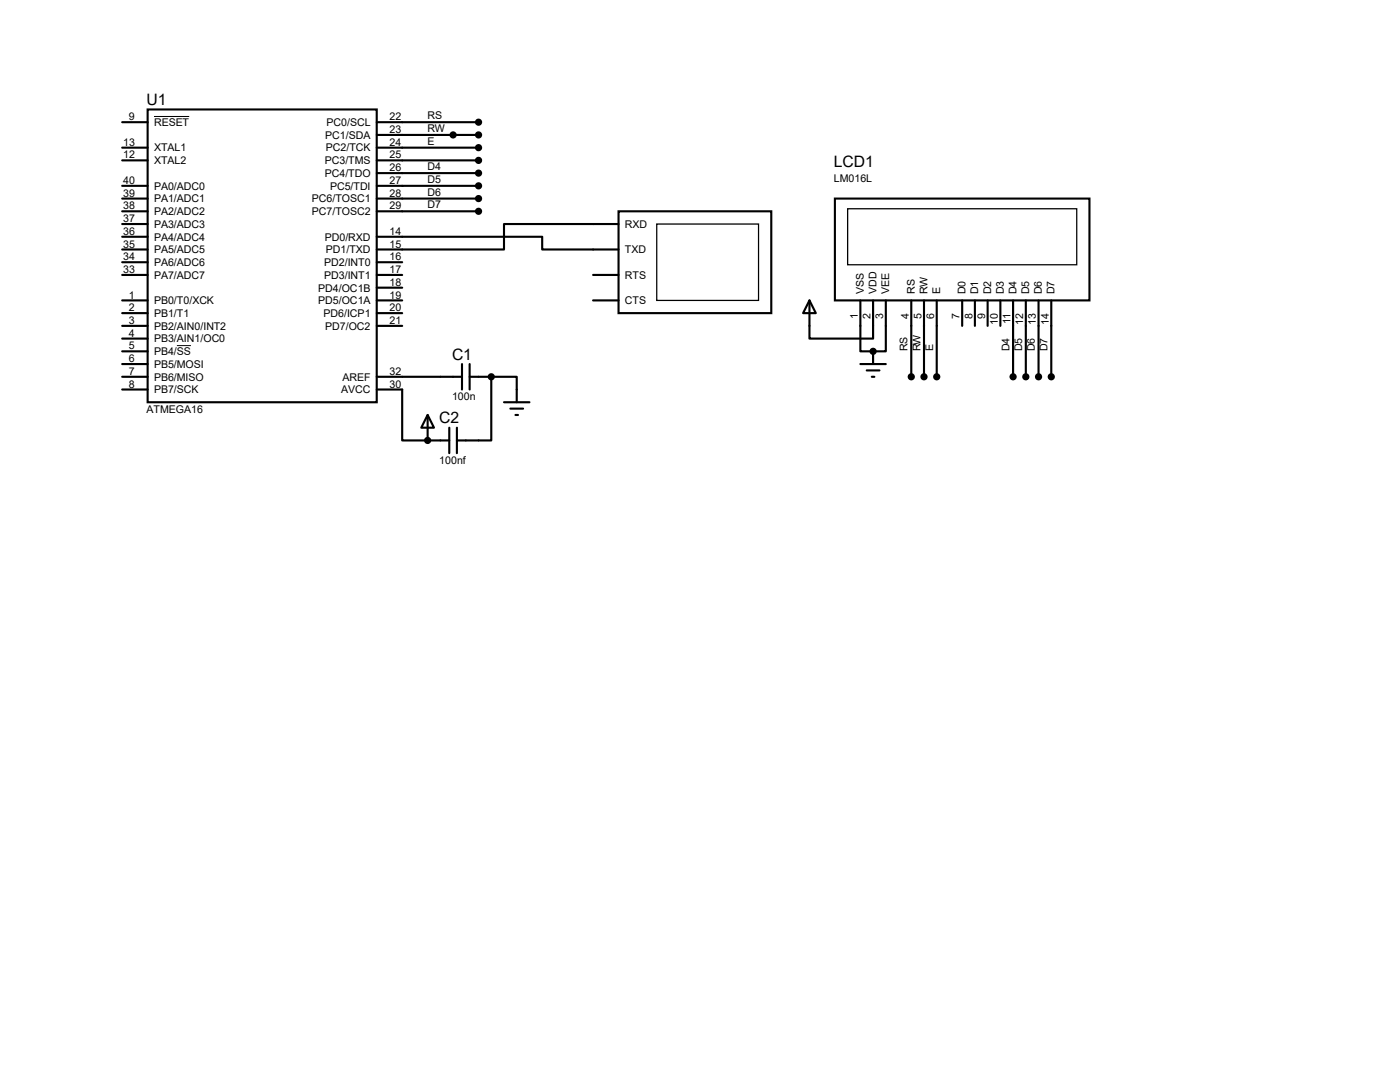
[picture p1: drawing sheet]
<svg xmlns="http://www.w3.org/2000/svg" width="279mm" height="216mm" viewBox="0 0 279 216" stroke-linecap="round" stroke-linejoin="round" font-family="sans-serif">
<g fill="none" stroke="#000" stroke-width=".42">
<path d="M24.4 39.6h5.1M24.4 24.4h5.1M24.4 29.5h5.1M24.4 32h5.1M24.4 37.1h5.1M29.5 21.8h45.7v58.5h-45.7zM75.2 39.6h20.3M75.2 24.4h20.3M75.2 29.5h20.3M75.2 32h20.3M75.2 34.5h20.3M75.2 37.1h20.3"/>
<path d="M75.2 26.9h20.3M166.6 39.6h50.8v20.3h-50.8zM24.4 42.2h5.1M24.4 59.9h5.1M24.4 47.2h5.1M24.4 49.8h5.1M24.4 52.3h5.1M24.4 54.9h5.1M24.4 44.7h5.1M75.2 47.2h33v2.6h15.2M75.2 42.2h20.3M75.2 59.9h5.1"/>
<path d="M75.2 52.3h5.1M75.2 54.9h5.1M75.2 57.4h5.1M118.4 59.9h5M118.4 54.9h5M123.4 42.2h30.5v20.3h-30.5zM123.4 44.7h-22.8v5.1h-25.4M161.5 59.9l1.3 2.6h-2.5zM161.5 59.9v7.7h12.7v-7.7M171.7 59.9v10.2h2.5M176.8 59.9v10.2h-2.6M181.9 59.9v15.3"/>
<path d="M184.4 59.9v15.3M186.9 59.9v15.3M192 59.9v5.1M194.6 59.9v5.1M197.1 59.9v5.1M199.6 59.9v5.1M202.2 59.9v15.3M204.7 59.9v15.3M207.3 59.9v15.3M209.8 59.9v15.3M24.4 75.2h5.1M24.4 62.5h5.1"/>
<path d="M24.4 65h5.1M24.4 67.6h5.1M24.4 70.1h5.1M24.4 72.6h5.1M24.4 77.7h5.1M75.2 77.7h5.1v10.2h5M75.2 75.2h17M75.2 62.5h5.1M75.2 65h5.1M92.2 72.6v5.1M93.7 75.2h4.3M93.7 72.6v5.1"/>
<path d="M98 75.2h5.1v5.1M98 75.2v12.7h-6.8M171.7 72.6h5.1M173 73.9h2.5M174 75.2h.5M174.2 70.1v2.5M85.3 82.8l1.3 2.5h-2.5zM85.3 82.8v5.1M85.3 87.9h4.4M89.7 85.3v5.1M91.2 85.3v5.1M100.6 80.3h5.1"/>
<path d="M101.9 81.5h2.5M102.9 82.8h.5"/>
</g>
<g fill="#000">
<circle cx="98" cy="75.2" r=".21"/>
<circle cx="174.2" cy="70.1" r=".21"/>
<circle cx="85.3" cy="87.9" r=".21"/>
</g>
<path d="M30.7 23.2h7.1M35.3 69h2.8" fill="none" stroke="#000" stroke-width=".2"/>
<path d="M131.1 44.7h20.3v15.2h-20.3zM169.2 41.7h45.7v11.1h-45.7z" fill="none" stroke="#000" stroke-width=".25"/>
<g fill="#000" stroke="#000" stroke-width=".42">
<circle cx="90.4" cy="26.9" r=".51"/>
<circle cx="95.5" cy="24.4" r=".51"/>
<circle cx="95.5" cy="26.9" r=".51"/>
<circle cx="95.5" cy="32" r=".51"/>
<circle cx="95.5" cy="29.5" r=".51"/>
<circle cx="95.5" cy="37.1" r=".51"/>
<circle cx="95.5" cy="39.6" r=".51"/>
<circle cx="95.5" cy="34.5" r=".51"/>
<circle cx="95.5" cy="42.2" r=".51"/>
<circle cx="98" cy="75.2" r=".51"/>
<circle cx="174.2" cy="70.1" r=".51"/>
<circle cx="181.9" cy="75.2" r=".51"/>
<circle cx="184.4" cy="75.2" r=".51"/>
<circle cx="186.9" cy="75.2" r=".51"/>
<circle cx="202.2" cy="75.2" r=".51"/>
<circle cx="204.7" cy="75.2" r=".51"/>
<circle cx="207.3" cy="75.2" r=".51"/>
<circle cx="209.8" cy="75.2" r=".51"/>
<circle cx="85.3" cy="87.9" r=".51"/>
</g>
<g font-size="3.1">
<text x="29.3" y="21">U1</text>
<text x="166.4" y="33.4">LCD1</text>
<text x="90.2" y="71.8">C1</text>
<text x="87.7" y="84.5">C2</text>
</g>
<g font-size="2.1">
<text x="85.3" y="23.8">RS</text>
<text x="24.6" y="29.1">13</text>
<text x="25.7" y="24">9</text>
<text x="30.7" y="25.1">RESET</text>
<text x="64.9" y="27.7">PC1/SDA</text>
<text x="65.2" y="25.1">PC0/SCL</text>
<text x="77.7" y="24">22</text>
<text x="77.7" y="26.5">23</text>
<text x="77.7" y="29.1">24</text>
<text x="85.3" y="28.9">E</text>
<text x="85.3" y="26.3">RW</text>
<text x="24.6" y="31.6">12</text>
<text x="30.7" y="32.8">XTAL2</text>
<text x="30.7" y="30.2">XTAL1</text>
<text x="64.8" y="32.8">PC3/TMS</text>
<text x="64.8" y="35.3">PC4/TDO</text>
<text x="65" y="30.2">PC2/TCK</text>
<text x="77.7" y="31.6">25</text>
<text x="77.7" y="34.2">26</text>
<text x="85.3" y="34">D4</text>
<text x="24.6" y="41.8">38</text>
<text x="24.6" y="39.2">39</text>
<text x="24.6" y="36.7">40</text>
<text x="30.7" y="40.4">PA1/ADC1</text>
<text x="30.7" y="37.8">PA0/ADC0</text>
<text x="62.2" y="40.4">PC6/TOSC1</text>
<text x="65.9" y="37.8">PC5/TDI</text>
<text x="77.7" y="36.7">27</text>
<text x="77.7" y="39.2">28</text>
<text x="77.7" y="41.8">29</text>
<text x="85.3" y="39">D6</text>
<text x="85.3" y="41.6">D7</text>
<text x="85.3" y="36.5">D5</text>
<text x="166.4" y="36.3">LM016L</text>
<text x="24.6" y="46.9">36</text>
<text x="24.6" y="44.3">37</text>
<text x="30.7" y="45.5">PA3/ADC3</text>
<text x="30.7" y="42.9">PA2/ADC2</text>
<text x="62.2" y="42.9">PC7/TOSC2</text>
<text x="77.7" y="46.9">14</text>
<text x="124.7" y="45.5">RXD</text>
<text x="24.6" y="51.9">34</text>
<text x="24.6" y="49.4">35</text>
<text x="30.7" y="53.1">PA6/ADC6</text>
<text x="30.7" y="50.5">PA5/ADC5</text>
<text x="30.7" y="48">PA4/ADC4</text>
<text x="64.7" y="53.1">PD2/INT0</text>
<text x="64.8" y="48">PD0/RXD</text>
<text x="65" y="50.5">PD1/TXD</text>
<text x="77.7" y="49.4">15</text>
<text x="77.7" y="51.9">16</text>
<text x="124.7" y="50.5">TXD</text>
<text x="24.6" y="54.5">33</text>
<text x="25.7" y="59.6">1</text>
<text x="30.7" y="55.6">PA7/ADC7</text>
<text x="63.5" y="58.2">PD4/OC1B</text>
<text x="64.7" y="55.6">PD3/INT1</text>
<text x="77.7" y="54.5">17</text>
<text x="77.7" y="57">18</text>
<text x="77.7" y="59.6">19</text>
<text x="124.7" y="55.6">RTS</text>
<text x="172.4" y="58.7" transform="rotate(-90 172.4 58.7)">VSS</text>
<text x="174.9" y="58.7" transform="rotate(-90 174.9 58.7)">VDD</text>
<text x="177.5" y="58.7" transform="rotate(-90 177.5 58.7)">VEE</text>
<text x="182.5" y="58.7" transform="rotate(-90 182.5 58.7)">RS</text>
<text x="185.1" y="58.7" transform="rotate(-90 185.1 58.7)">RW</text>
<text x="187.6" y="58.7" transform="rotate(-90 187.6 58.7)">E</text>
<text x="192.7" y="58.7" transform="rotate(-90 192.7 58.7)">D0</text>
<text x="195.2" y="58.7" transform="rotate(-90 195.2 58.7)">D1</text>
<text x="197.8" y="58.7" transform="rotate(-90 197.8 58.7)">D2</text>
<text x="200.3" y="58.7" transform="rotate(-90 200.3 58.7)">D3</text>
<text x="202.9" y="58.7" transform="rotate(-90 202.9 58.7)">D4</text>
<text x="205.4" y="58.7" transform="rotate(-90 205.4 58.7)">D5</text>
<text x="207.9" y="58.7" transform="rotate(-90 207.9 58.7)">D6</text>
<text x="210.5" y="58.7" transform="rotate(-90 210.5 58.7)">D7</text>
<text x="25.7" y="62.1">2</text>
<text x="25.7" y="64.6">3</text>
<text x="30.7" y="60.7">PB0/T0/XCK</text>
<text x="30.7" y="63.2">PB1/T1</text>
<text x="30.7" y="65.8">PB2/AIN0/INT2</text>
<text x="63.5" y="60.7">PD5/OC1A</text>
<text x="64.6" y="63.2">PD6/ICP1</text>
<text x="64.9" y="65.8">PD7/OC2</text>
<text x="77.7" y="62.1">20</text>
<text x="77.7" y="64.6">21</text>
<text x="124.7" y="60.7">CTS</text>
<text x="171.2" y="63.7" transform="rotate(-90 171.2 63.7)">1</text>
<text x="173.7" y="63.7" transform="rotate(-90 173.7 63.7)">2</text>
<text x="176.3" y="63.7" transform="rotate(-90 176.3 63.7)">3</text>
<text x="181.4" y="63.7" transform="rotate(-90 181.4 63.7)">4</text>
<text x="183.9" y="63.7" transform="rotate(-90 183.9 63.7)">5</text>
<text x="186.4" y="63.7" transform="rotate(-90 186.4 63.7)">6</text>
<text x="191.5" y="63.7" transform="rotate(-90 191.5 63.7)">7</text>
<text x="194.1" y="63.7" transform="rotate(-90 194.1 63.7)">8</text>
<text x="196.6" y="63.7" transform="rotate(-90 196.6 63.7)">9</text>
<text x="199.1" y="64.8" transform="rotate(-90 199.1 64.8)">10</text>
<text x="201.7" y="64.7" transform="rotate(-90 201.7 64.7)">11</text>
<text x="204.2" y="64.8" transform="rotate(-90 204.2 64.8)">12</text>
<text x="206.8" y="64.8" transform="rotate(-90 206.8 64.8)">13</text>
<text x="209.3" y="64.8" transform="rotate(-90 209.3 64.8)">14</text>
<text x="25.7" y="67.2">4</text>
<text x="25.7" y="69.7">5</text>
<text x="30.7" y="68.3">PB3/AIN1/OC0</text>
<text x="30.7" y="70.9">PB4/SS</text>
<text x="181.1" y="70.1" transform="rotate(-90 181.1 70.1)">RS</text>
<text x="183.7" y="70.1" transform="rotate(-90 183.7 70.1)">RW</text>
<text x="186.2" y="70.1" transform="rotate(-90 186.2 70.1)">E</text>
<text x="201.5" y="70.1" transform="rotate(-90 201.5 70.1)">D4</text>
<text x="204" y="70.1" transform="rotate(-90 204 70.1)">D5</text>
<text x="206.5" y="70.1" transform="rotate(-90 206.5 70.1)">D6</text>
<text x="209.1" y="70.1" transform="rotate(-90 209.1 70.1)">D7</text>
<text x="25.7" y="72.3">6</text>
<text x="25.7" y="74.8">7</text>
<text x="25.7" y="77.3">8</text>
<text x="30.7" y="73.4">PB5/MOSI</text>
<text x="30.7" y="75.9">PB6/MISO</text>
<text x="68.3" y="75.9">AREF</text>
<text x="77.7" y="74.8">32</text>
<text x="77.7" y="77.3">30</text>
<text x="29.3" y="82.4">ATMEGA16</text>
<text x="30.7" y="78.5">PB7/SCK</text>
<text x="68.1" y="78.5">AVCC</text>
<text x="90.2" y="79.9">100n</text>
<text x="87.7" y="92.6">100nf</text>
</g>
</svg>
